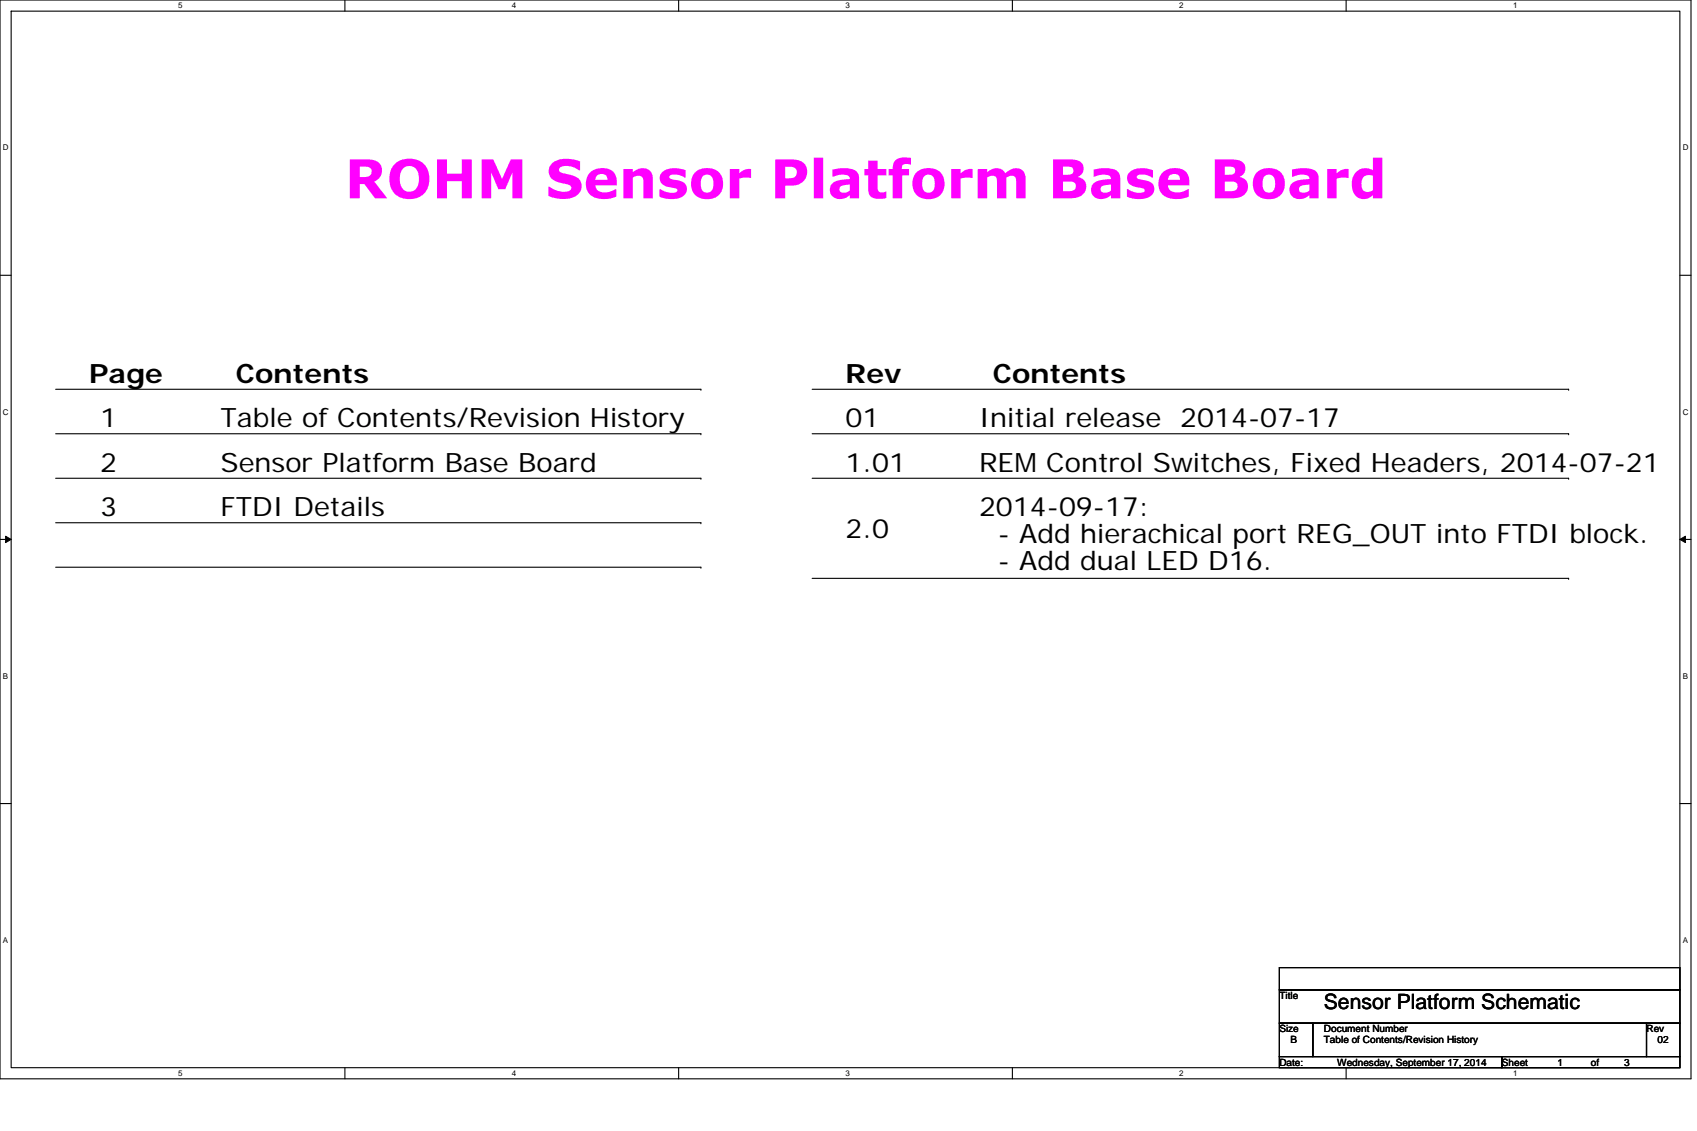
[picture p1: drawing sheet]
<svg xmlns="http://www.w3.org/2000/svg" width="457mm" height="305mm" viewBox="0 0 457 305" stroke-linecap="round" stroke-linejoin="round" font-family="sans-serif">
<path d="M0 0h455.6v290.7h-455.6zM3 3h449.6v284.7h-449.6z" fill="none" stroke="#000" stroke-width=".3"/>
<g fill="#fff">
<path d="M48 .3h1.2v2.4h-1.2z"/>
<path d="M48 288h1.2v2.4h-1.2z"/>
</g>
<path d="M92.9 0v3M92.9 287.7v3" fill="none" stroke="#000" stroke-width=".3"/>
<g fill="#fff">
<path d="M137.9 .3h1.2v2.4h-1.2z"/>
<path d="M137.9 288h1.2v2.4h-1.2z"/>
</g>
<path d="M182.8 0v3M182.8 287.7v3" fill="none" stroke="#000" stroke-width=".3"/>
<g fill="#fff">
<path d="M227.8 .3h1.2v2.4h-1.2z"/>
<path d="M227.8 288h1.2v2.4h-1.2z"/>
</g>
<path d="M272.8 0v3M272.8 287.7v3" fill="none" stroke="#000" stroke-width=".3"/>
<g fill="#fff">
<path d="M317.7 .3h1.2v2.4h-1.2z"/>
<path d="M317.7 288h1.2v2.4h-1.2z"/>
</g>
<path d="M362.7 0v3M362.7 287.7v3" fill="none" stroke="#000" stroke-width=".3"/>
<g fill="#fff">
<path d="M407.6 .3h1.2v2.4h-1.2z"/>
<path d="M407.6 288h1.2v2.4h-1.2z"/>
<path d="M.8 38.6h1.5v2.4h-1.5z"/>
<path d="M453.3 38.6h1.6v2.4h-1.6z"/>
<path d="M.8 109.8h1.5v2.4h-1.5z"/>
<path d="M453.3 109.8h1.6v2.4h-1.6z"/>
</g>
<path d="M0 74.2h3M452.6 74.2h3" fill="none" stroke="#000" stroke-width=".3"/>
<g fill="#fff">
<path d="M.8 181h1.4v2.4h-1.4z"/>
<path d="M453.3 181h1.5v2.4h-1.5z"/>
</g>
<path d="M0 145.4h3M452.6 145.4h3" fill="none" stroke="#000" stroke-width=".3"/>
<path d="M1.5 144.5l1.5 .9-1.5 .8zM452.6 145.4l1.5-.9v1.7z" fill="#000"/>
<path d="M1.5 144.5l1.5 .9-1.5 .8zM452.6 145.4l1.5-.9v1.7z" fill="none" stroke="#000" stroke-width=".27"/>
<g fill="#fff">
<path d="M.8 252.1h1.4v2.4h-1.4z"/>
<path d="M453.3 252.1h1.5v2.4h-1.5z"/>
</g>
<g fill="none" stroke="#000" stroke-width=".3">
<path d="M15 104.9h173.8M15 116.9h173.8M188.8 104.9h.1M188.8 116.9h.1M218.8 104.9h203.8M218.8 116.9h203.8M422.6 104.9h.1M422.6 116.9h.1M15 128.9h173.8M188.8 128.9h.1M218.8 128.9h203.8M422.6 128.9h.1"/>
<path d="M15 140.9h173.8M15 152.9h173.8M188.8 140.9h.1M188.8 152.9h.1M218.8 155.9h203.8M422.6 155.9h.1M0 216.6h3M452.6 216.6h3"/>
</g>
<path d="M96.9 44.9v2.8h.9a1.78 1.78 0 0 0 2.3-1.5 1.64 1.64 0 0 0-2.2-1.3zM94.3 43h4.5a3.5 3.5 0 0 1 4.1 2.4 3.2 3.2 0 0 1-2.1 3.6l3.5 4.4h-3.3l-2.8-3.8h-1.3v3.8h-2.6zM106.3 44.2a5.5 5.5 0 0 1 6-1.1 5.5 5.5 0 0 1 3.4 5.1 5.2 5.2 0 0 1-6.8 5.3 5.2 5.2 0 0 1-3.9-6.6l.6-1.8zM108.7 45.3a4.5 4.5 0 0 0 .4 6.1 2.62 2.62 0 0 0 2.7-.2 2.62 2.62 0 0 0 1.1-2.6 3.2 3.2 0 0 0-2.3-3.8h-1zM117.7 43h2.7v3.8h4v-3.8h2.7v10.4h-2.7v-4.6h-4v4.6h-2.7zM129.8 43h3.1l2.4 5.2 2.3-5.2h3.1v10.4h-2.6v-7l-2 4.6h-1.8l-2-4.6v7h-2.5zM148.7 44a7.7 7.7 0 0 1 7-.7l.6 .2v2.4h-.3a4.6 4.6 0 0 0-5.2-.6 .91 .91 0 0 0 0 1 .91 .91 0 0 0 .9 .4l1.8 .4a3.2 3.2 0 0 1 3.1 4 5.1 5.1 0 0 1-5.8 2.5l-3-.8v-2.5h.3a5.1 5.1 0 0 0 5.6 .9 .97 .97 0 0 0 .1-1.1 .97 .97 0 0 0-1-.4l-1.6-.4a3.3 3.3 0 0 1-3.3-3.7l.3-.8zM159 46.4a4.9 4.9 0 0 1 6.5 .2l.6 1.4 .1 2h-5.8a2.33 2.33 0 0 0 3 1.9l2.6-.9v2l-.4 .2a7.5 7.5 0 0 1-6.5-.6 4.5 4.5 0 0 1-.1-6.2zM160.9 47.3l-.4 .5-.1 .7h3.3a1.63 1.63 0 0 0-1-1.6 1.63 1.63 0 0 0-1.8 .4zM168 45.6h2.5v.8a3.4 3.4 0 0 1 4.9 0l.5 1.3v5.7h-2.5v-3.9a1.68 1.68 0 0 0-.9-2.1 2.69 2.69 0 0 0-2 .4v5.6h-2.5zM178.4 46.4a6.6 6.6 0 0 1 6.3-.5v2h-.2a3.8 3.8 0 0 0-4.1-.4l-.1 .2a1.36 1.36 0 0 0 1.6 .8 2.76 2.76 0 0 1 3.1 2.9 3.8 3.8 0 0 1-4.4 2.2l-2.9-.6v-2.1a5.6 5.6 0 0 0 4.6 .8l.2-.4a2.21 2.21 0 0 0-2.1-.8 2.43 2.43 0 0 1-2.4-1.4 2.43 2.43 0 0 1 .4-2.7zM187.3 46.4a4.8 4.8 0 0 1 7 .9 4.3 4.3 0 0 1-.3 4.9 4.3 4.3 0 0 1-4.8 1.4 4.3 4.3 0 0 1-1.9-7.2zM189.3 47.6a3.6 3.6 0 0 0 .3 4.1 1.73 1.73 0 0 0 1.9-.1 1.73 1.73 0 0 0 .7-1.7v-.4a1.86 1.86 0 0 0-2.2-2.4zM196.6 45.6h2.6v1.1a3.7 3.7 0 0 1 3.2-1.1v2.4l-1.7-.1-1.5 .3v5.2h-2.6zM208.8 43h4.5a3.5 3.5 0 0 1 4.2 3.6 3.9 3.9 0 0 1-4.3 3.4h-1.7v3.4h-2.7zM211.5 44.9v3.2a2.96 2.96 0 0 0 3-.8 1.6 1.6 0 0 0-.1-1.8 1.6 1.6 0 0 0-1.8-.6zM219.2 42.5h2.6v10.9h-2.6zM226.3 50.4a1.07 1.07 0 0 0 .1 1.3 1.07 1.07 0 0 0 1.3 .2l1.2-.5v-1.7l-1.7 .3zM224.3 45.7l2-.3a6.3 6.3 0 0 1 4.5 .9l.6 1.2 .1 5.9h-2.6v-.8a3.4 3.4 0 0 1-5.1-.3 2.65 2.65 0 0 1 2.6-3.8l2.6-.2a1.24 1.24 0 0 0-1.7-1.2h-1.1l-1.9 .5zM233.9 43.3h2.6v2.3h2.3v1.7h-2.3v2.8a1.37 1.37 0 0 0 .4 1.6 1.37 1.37 0 0 0 1.7-.1h.2v1.8l-1.1 .2a3.4 3.4 0 0 1-3.5-1.2l-.3-1.5v-3.6h-1v-1.7h1zM241.3 43.2a6 6 0 0 1 4.1-.6v1.8l-.6-.1a1.22 1.22 0 0 0-1.3 0 1.22 1.22 0 0 0-.5 1.3h1.9v1.7h-1.9v6.1h-2.5v-6.1h-1.1v-1.7h1.1l.1-1.3zM247 46.4a4.8 4.8 0 0 1 7 .9 4.3 4.3 0 0 1-.4 4.9 4.3 4.3 0 0 1-4.7 1.4 4.3 4.3 0 0 1-1.9-7.2zM248.9 47.6a3.6 3.6 0 0 0 .4 4.1 1.73 1.73 0 0 0 1.8-.1 1.73 1.73 0 0 0 .7-1.7v-.4a1.86 1.86 0 0 0-2.1-2.4zM256.3 45.6h2.5v1.1a3.7 3.7 0 0 1 3.2-1.1v2.4l-1.7-.1-1.5 .3v5.2h-2.5zM263.4 45.6h2.6v.8a3 3 0 0 1 4.8 .3l.3-.2a3.1 3.1 0 0 1 4.8-.1l.4 1.4v5.6h-2.5v-3.9a2.04 2.04 0 0 0-.6-2 2.28 2.28 0 0 0-2.1 .3v5.6h-2.5v-3.9a1.64 1.64 0 0 0-.8-2.1 2.39 2.39 0 0 0-1.8 .4v5.6h-2.6zM283.7 43h5a2.63 2.63 0 0 1 3.2 3.1l-.6 .9-.9 .6a2.87 2.87 0 0 1 2.2 3.1 2.87 2.87 0 0 1-2.8 2.6l-6.1 .1zM286.4 44.9v2.2h1a1.27 1.27 0 0 0 1.3-.2 1.27 1.27 0 0 0 .4-1.3 1.85 1.85 0 0 0-2.1-.7zM286.4 48.9v2.6h.7a2.21 2.21 0 0 0 2.7-1.1 1.31 1.31 0 0 0-1.7-1.5zM296.7 50.4a1.07 1.07 0 0 0 .1 1.3 1.07 1.07 0 0 0 1.3 .2l1.2-.5v-1.7l-1.8 .3zM294.6 45.7l2.1-.3a6.3 6.3 0 0 1 4.5 .9l.6 1.2v5.9h-2.5v-.8a3.4 3.4 0 0 1-5.1-.3 2.65 2.65 0 0 1 2.6-3.8l2.5-.2a1.24 1.24 0 0 0-1.6-1.2h-1.1l-2 .5zM304.3 46.4a6.6 6.6 0 0 1 6.3-.5v2h-.2a3.8 3.8 0 0 0-4.1-.4l-.1 .2a1.36 1.36 0 0 0 1.7 .8 2.76 2.76 0 0 1 3.1 2.9 3.8 3.8 0 0 1-4.5 2.2l-2.9-.6v-2.1a5.6 5.6 0 0 0 4.7 .8l.1-.4a2.21 2.21 0 0 0-2.1-.8 2.43 2.43 0 0 1-2.3-1.4 2.43 2.43 0 0 1 .3-2.7zM313.3 46.4a4.9 4.9 0 0 1 6.5 .2l.5 1.4 .1 2h-5.7a2.33 2.33 0 0 0 3 1.9l2.6-.9v2l-.4 .2a7.5 7.5 0 0 1-6.5-.6 4.5 4.5 0 0 1-.1-6.2zM315.2 47.3l-.4 .5-.2 .7h3.3a1.63 1.63 0 0 0-.9-1.6 1.63 1.63 0 0 0-1.8 .4zM327.3 43h4.9a2.63 2.63 0 0 1 3.2 3.1l-.5 .9-.9 .6a2.87 2.87 0 0 1 2.2 3.1 2.87 2.87 0 0 1-2.8 2.6l-6.1 .1zM330 44.9v2.2h1a1.27 1.27 0 0 0 1.3-.2 1.27 1.27 0 0 0 .4-1.3 1.85 1.85 0 0 0-2.1-.7zM330 48.9v2.6h.7a2.21 2.21 0 0 0 2.7-1.1 1.31 1.31 0 0 0-1.7-1.5zM338.7 46.4a4.8 4.8 0 0 1 7 .9 4.3 4.3 0 0 1-.4 4.9 4.3 4.3 0 0 1-4.7 1.4 4.3 4.3 0 0 1-1.9-7.2zM340.6 47.6a3.6 3.6 0 0 0 .4 4.1 1.73 1.73 0 0 0 1.8-.1 1.73 1.73 0 0 0 .7-1.7v-.4a1.86 1.86 0 0 0-2.1-2.4zM350.2 50.4a1.07 1.07 0 0 0 0 1.3 1.07 1.07 0 0 0 1.4 .2l1.2-.5v-1.7l-1.8 .3zM348.1 45.7l2-.3a6.3 6.3 0 0 1 4.6 .9l.5 1.2 .1 5.9h-2.5v-.8a3.4 3.4 0 0 1-5.1-.3 2.65 2.65 0 0 1 2.5-3.8l2.6-.2a1.24 1.24 0 0 0-1.6-1.2h-1.2l-1.9 .5zM357.6 45.6h2.5v1.1a3.7 3.7 0 0 1 3.2-1.1v2.4l-1.7-.1-1.5 .3v5.2h-2.5zM365.3 46.4a3.8 3.8 0 0 1 4.6-.5v-3.4h2.5v10.9h-2.5v-.8a3.3 3.3 0 0 1-3.7 .8 3.3 3.3 0 0 1-2-3.2 4.7 4.7 0 0 1 1.1-3.8zM367.3 47.8a2.9 2.9 0 0 0 .4 3.8 2.44 2.44 0 0 0 2.2-.3v-3.9l-.2-.1a2.44 2.44 0 0 0-2.4 .5z" fill="#f0f"/>
<path d="M344.7 275.8h9v8.9h-9zM344.7 260.8h107.9v6h-107.9zM344.7 266.8h107.9v9h-107.9zM353.7 275.8h89.9v8.9h-89.9zM443.6 275.8h9v8.9h-9zM344.7 284.7h59.9v3h-59.9zM404.6 284.7h48v3h-48z" fill="none" stroke="#000" stroke-width=".3"/>
<g font-size="7.2">
<text x="24" y="103.1">Page</text>
<text x="63.5" y="103.1">Contents</text>
<text x="227.8" y="103.1">Rev</text>
<text x="267.5" y="103.1">Contents</text>
<text x="27" y="115.1">1</text>
<text x="59.4" y="115.1">Table of Contents/Revision History</text>
<text x="227.8" y="115.1">01</text>
<text x="263.8" y="115.1">Initial release</text>
<text x="318" y="115.1">2014-07-17</text>
<text x="27" y="127.1">2</text>
<text x="59.4" y="127.1">Sensor Platform Base Board</text>
<text x="227.8" y="127.1">1.01</text>
<text x="263.8" y="127.1">REM Control Switches, Fixed Headers, 2014-07-21</text>
<text x="27" y="139.1">3</text>
<text x="59.4" y="139.1">FTDI Details</text>
<text x="263.8" y="139.1">2014-09-17:</text>
<text x="227.8" y="145.1">2.0</text>
<text x="268.8" y="146.3">- Add hierachical port REG_OUT into FTDI block.</text>
<text x="268.8" y="153.5">- Add dual LED D16.</text>
</g>
<text font-size="5.7" x="356.7" y="271.9">Sensor Platform Schematic</text>
<g font-size="2.7">
<text x="344.7" y="269.2">Title</text>
<text x="344.7" y="278.2">Size</text>
<text x="347.7" y="281.2">B</text>
<text x="356.7" y="278.2">Document Number</text>
<text x="356.7" y="281.2">Table of Contents/Revision History</text>
<text x="443.6" y="278.2">Rev</text>
<text x="446.6" y="281.2">02</text>
<text x="344.7" y="287.2">Date:</text>
<text x="360.3" y="287.2">Wednesday, September 17, 2014</text>
<text x="404.6" y="287.2">Sheet</text>
<text x="419.6" y="287.2">1</text>
<text x="428.6" y="287.2">of</text>
<text x="437.6" y="287.2">3</text>
</g>
<g font-size="2.1">
<text x="48" y="2.3">5</text>
<text x="137.9" y="2.3">4</text>
<text x="227.8" y="2.3">3</text>
<text x="317.7" y="2.3">2</text>
<text x="407.6" y="2.3">1</text>
<text x=".8" y="40.5">D</text>
<text x="453.3" y="40.5">D</text>
<text x=".8" y="111.7">C</text>
<text x="453.3" y="111.7">C</text>
<text x=".8" y="182.9">B</text>
<text x="453.3" y="182.9">B</text>
<text x=".8" y="254.1">A</text>
<text x="453.3" y="254.1">A</text>
<text x="48" y="290">5</text>
<text x="137.9" y="290">4</text>
<text x="227.8" y="290">3</text>
<text x="317.7" y="290">2</text>
<text x="407.6" y="290">1</text>
</g>
</svg>
